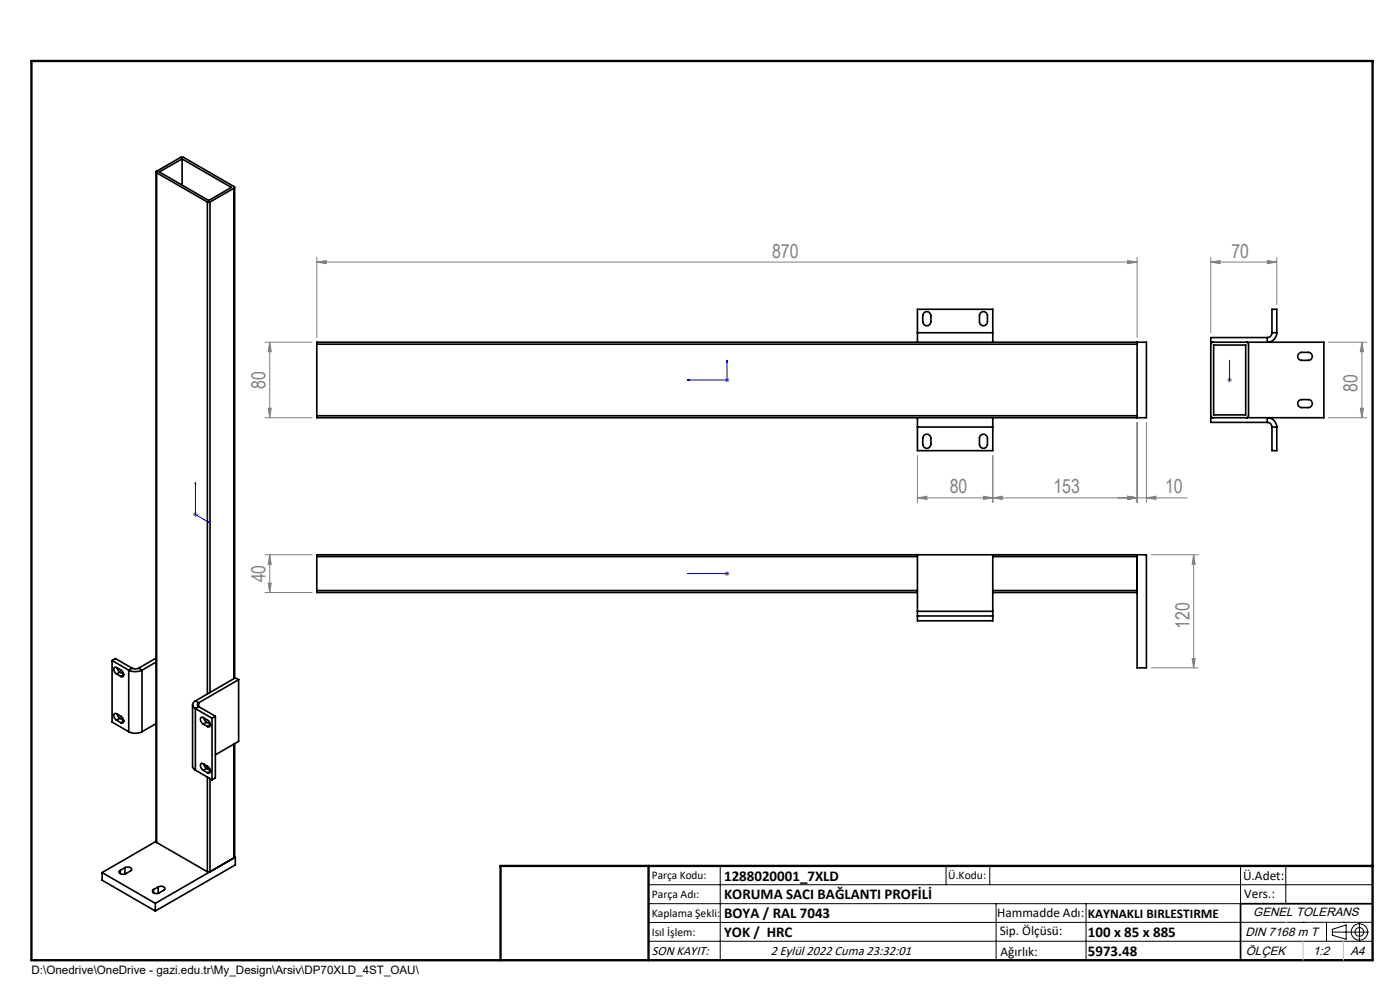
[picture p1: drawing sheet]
<svg xmlns="http://www.w3.org/2000/svg" width="297mm" height="210mm" viewBox="0 0 297 210" stroke-linecap="round" stroke-linejoin="round" font-family="sans-serif">
<g fill="none" stroke="#000" stroke-width=".21">
<path d="M137.6 187.7h153.6M137.6 191.7h153.6M137.6 199.7h153.6M152.8 183.7v20M200.7 183.7v4M210 183.7v4M211.3 191.7v12M230.4 191.7v12M263.2 183.7v20M272.8 183.7v8M276.4 195.6h.1M281.4 195.6v4.1"/>
<path d="M282.6 197.7h7.8M282.6 197.1l3-.9v3l-3-.8zM285 195.6h.1M288.4 195.8v3.8M291.2 195.6l-153.6 .1"/>
<circle cx="288.4" cy="197.7" r="1.74"/>
<circle cx="288.4" cy="197.7" r=".93"/>
</g>
<g fill="none" stroke="#00f" stroke-width=".21">
<path d="M154.2 76.4l.1 .4h-.2zM154.2 76.4v4.2h-8.4M260.8 76.4v.4v-.4M260.8 76.4v4.2M145.8 80.6l.4-.1v.2zM260.8 80.5v.2zM260.8 80.6h.1M41.5 102.3v6.8l2.9 1.8M41.5 102.3v.4l-.1-.1zM44.1 110.6l.3 .3-.3-.1zM145.8 121.7h.4h-.4M145.8 121.7h8.4"/>
<path d="M154.1 121.7h.2zM154.2 121.7h.1"/>
</g>
<g fill="none" stroke="#808080" stroke-width=".21">
<path d="M67.2 55.6l2-.3v.6zM67.2 55.6h174M67.2 54.6v17M239.2 55.3l2 .3-2 .3zM241.2 54.6v17M256.9 55.6l1.9-.3v.6zM256.9 54.6v16M256.9 55.6h14M268.9 55.3l2 .3-2 .3zM270.9 54.6v10M56.2 72.6h10M57.2 72.6l.3 2h-.6z"/>
<path d="M57.2 72.6v16M281.8 72.6h8.1M288.9 72.6l.3 2h-.6zM288.9 72.6v16M56.2 88.6h10M56.9 86.6h.6l-.3 2zM153.7 80.6h1M153.9 80.2l.7 .8M154.2 80.1v1M154.6 80.2l-.7 .8M194.6 96.6v10M210.6 96.6v10"/>
<path d="M241.2 89.6v17M243.2 89.6v17M260.4 80.6h.9M260.5 80.2l.7 .8M260.8 80.1v1M261.2 80.2l-.7 .8M281.8 88.6h8.1M288.6 86.6h.6l-.3 2zM41 109.1h.9M41.1 108.8l.7 .7M41.5 108.6v1.1M41.8 108.8l-.7 .7"/>
<path d="M56.2 117.7h10M57.2 117.7l.3 2h-.6zM57.2 117.7v8M194.6 105.6l2-.3v.6zM194.6 105.6h57.2M208.6 105.3l2 .3-2 .3zM210.6 105.6l2-.3v.6zM239.2 105.3l2 .3-2 .3zM243.2 105.6l2-.3v.6zM244.2 117.7h10M253.2 117.7l.3 2h-.6zM253.2 117.7v24"/>
<path d="M56.2 125.7h10M56.9 123.7h.6l-.3 2zM153.7 121.7h1M153.9 121.3l.7 .7M154.2 121.2v1M154.6 121.3l-.7 .7M252.9 139.7h.6l-.3 2zM244.2 141.7h10"/>
</g>
<path d="M106.2 203.7h185" fill="none" stroke="#000" stroke-width=".25"/>
<path d="M291.2 191.7h-28v12" fill="none" stroke="#000" stroke-width=".35"/>
<path d="M6.7 12.9h284.5v190.8h-284.5zM137.6 183.7v20M291.2 183.7h-185v20" fill="none" stroke="#000" stroke-width=".5"/>
<path d="M272.8 195.6h.1M276.4 199.7v4M285 199.7v4" fill="none" stroke="#c0c0c0" stroke-width=".21"/>
<g fill="#00f">
<path d="M44.1 110.6l.3 .3-.3-.1zM41.5 102.3v.4l-.1-.1zM154.2 76.4l.1 .4h-.2zM145.8 80.6l.4-.1v.2z"/>
<path d="M154.1 121.7h.2zM145.8 121.7h.4z"/>
<path d="M260.8 76.4v.4zM260.8 80.5v.2z"/>
</g>
<g fill="#808080">
<path d="M268.9 55.3l2 .3-2 .3zM256.9 55.6l1.9-.3v.6z"/>
<path d="M239.2 105.3l2 .3-2 .3zM243.2 105.6l2-.3v.6zM210.6 105.6l2-.3v.6zM239.2 105.3l2 .3-2 .3z"/>
<path d="M208.6 105.3l2 .3-2 .3zM194.6 105.6l2-.3v.6z"/>
<path d="M239.2 55.3l2 .3-2 .3zM67.2 55.6l2-.3v.6z"/>
<path d="M288.9 72.6l.3 2h-.6zM288.6 86.6h.6l-.3 2zM253.2 117.7l.3 2h-.6zM252.9 139.7h.6l-.3 2zM57.2 117.7l.3 2h-.6zM56.9 123.7h.6l-.3 2z"/>
<path d="M57.2 72.6l.3 2h-.6zM56.9 86.6h.6l-.3 2z"/>
</g>
<g fill="none" stroke="#000" stroke-width=".35">
<path d="M33.1 36.5l.1 142.2M33.2 36.6v-.3l5.1-2.9 .5-.1 10.9 6.3 .1 .2-.2 .1M33.2 36.6l10.8 6.3M33.2 36.6v142.1M33.8 36.5l4.8-2.8 10.5 6-4.8 2.8zM38.6 33.7v5.6M49.6 39.9l-5 3M49.6 39.9v104M49.8 39.7v104.2M44 42.9h.6M44 42.9v104.3M44.6 42.9v104"/>
<path d="M67.2 73v-.4h176v16h-176v-.4M67.2 73h174M67.2 73v15.2M194.6 70.6v2M194.6 70.6v-5h16v5M194.6 70.6h16M196.1 66.3a.85 .85 0 0 1 .9-.1 .85 .85 0 0 1 .5 .7v1.4a.86 .86 0 0 1-.9 .8 .86 .86 0 0 1-.8-.8v-1.4zM208.1 66.3a.85 .85 0 0 1 .9-.1 .85 .85 0 0 1 .5 .7v1.4a.85 .85 0 0 1-.9 .8 .85 .85 0 0 1-.8-.8v-1.6zM210.6 70.6v2M241.2 72.6v16M256.9 72.6h23.9v16h-23.9M257.2 72.6l-.3 .2v.2"/>
<path d="M257.5 73.2h6.8v14.8h-6.8zM264.4 72.6l.4 .2 .1 .2v15.2l-.1 .2-.4 .2M268.9 71.6h-12v18h12M269.8 70.6a.97 .97 0 0 1-.9 1M269.8 70.6h1.1M269.8 70.6v-5h1.1v5M270.9 70.6a1.99 1.99 0 0 1-2 2v-1M275.4 75.1l.5-.3 1.7-.1a.85 .85 0 0 1 .8 .9 .85 .85 0 0 1-.8 .8h-1.4a.85 .85 0 0 1-.8-.4 .85 .85 0 0 1 0-.9zM67.2 88.2h174M194.6 88.6v2M194.6 90.6v5h16v-5M194.6 90.6h16"/>
<path d="M196.1 92.3a.85 .85 0 0 1 .9-.1 .85 .85 0 0 1 .5 .7v1.4a.86 .86 0 0 1-.9 .8 .86 .86 0 0 1-.8-.8v-1.4zM207.9 92.5a.86 .86 0 0 1 1-.4 .86 .86 0 0 1 .6 .8v1.4a.85 .85 0 0 1-.9 .8 .85 .85 0 0 1-.8-.8zM210.6 88.6v2M256.9 88.2v.2l.3 .2M268.9 89.6a.96 .96 0 0 1 .9 1M268.9 89.6v-1a1.99 1.99 0 0 1 2 2M269.8 90.6h1.1M269.8 90.6v5h1.1v-5M275.4 85.1l.5-.3h1.7a.85 .85 0 0 1 .8 .8 .85 .85 0 0 1-.8 .9l-1.7-.1a.88 .88 0 0 1-.5-1.3zM67.2 118.1v7.2M67.2 118.1h127.4M194.6 117.7v12"/>
<path d="M210.6 117.7v12M210.6 118.1h30.6M241.2 117.7v24h2v-24h-176v.4M33.1 139.6l-3.7 2.1M67.2 125.3v.4h127.4M67.2 125.3h127.4M194.6 129.7v1M194.6 130.7v1h16v-1M194.6 130.7h16M194.6 129.7h16M210.6 129.7v1M210.6 125.7h30.6"/>
<path d="M210.6 125.3h30.6M23.8 140.1l3.5 2.1M23.8 140.1v13.1l3.5 2M23.8 140.1l.7-.4 3.5 2M24.7 143a.93 .93 0 0 1-.3-1.5l.3 .1a2.42 2.42 0 0 1 1.4 1.1v.8h-.5M24.7 152.8a.93 .93 0 0 1-.3-1.5l.3 .1a2.42 2.42 0 0 1 1.4 1.1v.8h-.5M24.7 143l.9 .5M24.7 152.8l.9 .5M24.8 141.7l.6 .9M24.8 151.5l.3 .5 .3 .4M25.4 142.6l-.7 .4M25.4 142.6l.8 .4"/>
<path d="M25.4 152.4l-.7 .4M25.4 152.4l.8 .5M26.2 143.1l-.6 .4M26.2 153l-.6 .3M27.3 142.2a3.3 3.3 0 0 0 2.8 0M27.3 155.2a3.3 3.3 0 0 0 2.8 0M27.3 142.2v13M28 141.7a1.5 1.5 0 0 0 1.4 0M28 141.7l-.7 .5M29.4 141.7l.7 .5M30.1 142.2v13M33.1 140.4l-3 1.8"/>
<path d="M33.1 153.5l-3 1.7M40.9 149.5v13.1l.1 .4 .5 .4M41.5 148.7a.85 .85 0 0 0-.6 .8 .85 .85 0 0 0 .6 .8M41.5 150.3l3.5 2.1M41.5 150.3v13.1M41.5 148.7l.7 .4M42.2 149.1a.43 .43 0 0 0-.3 .4 .43 .43 0 0 0 .3 .4M42.2 149.9l3.5 2M42.2 149.9l-.7 .4M42.2 149.1v.8M43.1 153.6a.93 .93 0 0 1-.3-1.5l.3 .1a2.42 2.42 0 0 1 1.4 1.1v.8h-.5M43.1 153.6l.9 .5"/>
<path d="M43.2 152.3l.6 .9M43.8 153.2l-.7 .4M43.8 153.2l.8 .5M44.6 153.8l-.6 .3M45 152.4v13M45.7 151.9v13.1l-.7 .4M45.7 151.9l-.7 .5M49.6 157.8v24.2M49.8 157.8v24.1l-.2 .1M50.6 144.2l-.7-.4-8.4 4.9M50.6 144.2l-8.4 4.9M50.6 144.2v13.1l-4.9 2.8"/>
<path d="M33.1 178.5l-11.4 6.6M33.2 178.7l10.8 6.2M41.5 163.4l3.5 2M43.1 163.4a.96 .96 0 0 1-.3-1.5l.3 .1a2.6 2.6 0 0 1 1.4 1.1v.8h-.5M43.1 163.4l.9 .5M43.2 162.1l.3 .6 .3 .3M43.8 163l-.7 .4M43.8 163l.8 .4M44 162.5v.6M44 164.8v20.1M44.6 163.2v.2M44.6 165.2v19.7"/>
<path d="M44.6 163.6l-.6 .3M21.7 185.1v1.6l11.2 6.5M21.7 185.1l11.2 6.5M25.5 184.6v.7M26.5 184a.97 .97 0 0 1 1.4 .5l-.2 .2a2.18 2.18 0 0 1-1.7 .7l-.5-.1a.35 .35 0 0 1-.3-.3 .35 .35 0 0 1 .3-.4M26.5 184l-1 .6M26.5 184v1.4M32.6 188.7v.7M32.9 191.6v1.6M33.5 188.1a.97 .97 0 0 1 1.5 .5l-.3 .2a2.16 2.16 0 0 1-1.6 .7l-.7-.2-.1-.3 .3-.3M33.5 188.1l-.9 .6M33.5 188.1v1.4"/>
<path d="M44 184.9h.6M49.6 182l-5 2.9M49.8 181.7l.1 .1M49.9 181.8v1.7l-17 9.7M49.9 181.8l-17 9.8"/>
</g>
<g font-size="4.1" fill="#808080">
<text x="163.8" y="54.7">870</text>
<text x="261.2" y="54.7">70</text>
<text x="56.3" y="82.5" transform="rotate(-90 56.3 82.5)">80</text>
<text x="288" y="83.1" transform="rotate(-90 288 83.1)">80</text>
<text x="201.5" y="104.7">80</text>
<text x="223.5" y="104.7">153</text>
<text x="247.2" y="104.7">10</text>
<text x="56.3" y="123.5" transform="rotate(-90 56.3 123.5)">40</text>
<text x="252.3" y="133.4" transform="rotate(-90 252.3 133.4)">120</text>
</g>
<g font-size="3.2">
<text x="153.6" y="190.8">KORUMA SACI BAĞLANTI PROFİLİ</text>
<text x="153.6" y="186.8">1288020001_7XLD</text>
<text x="153.6" y="194.8">BOYA / RAL 7043</text>
<text x="153.6" y="198.8">YOK / HRC</text>
<text x="230.8" y="198.7">100 x 85 x 885</text>
<text x="230.8" y="202.8">5973.48</text>
</g>
<g font-size="2.8">
<text x="263.7" y="186.7">Ü.Adet:</text>
<text x="263.9" y="190.5">Vers.:</text>
<text x="211.5" y="194.5">Hammadde Adı:</text>
<text x="230.8" y="194.7">KAYNAKLI BIRLESTIRME</text>
<text x="138.3" y="202.6">SON KAYIT:</text>
<text x="163.5" y="202.6">2 Eylül 2022 Cuma 23:32:01</text>
<text x="212.1" y="198.4">Sip. Ölçüsü:</text>
<text x="212.2" y="202.7">Ağırlık:</text>
</g>
<g font-size="2.6">
<text x="265.9" y="194.4">GENEL TOLERANS</text>
<text x="264.2" y="198.5">DIN 7168 m T</text>
<text x="264.3" y="202.6">ÖLÇEK</text>
<text x="278.5" y="202.6">1:2</text>
<text x="286.5" y="202.6">A4</text>
</g>
<g font-size="2.5">
<text x="138.3" y="186.4">Parça Kodu:</text>
<text x="138.3" y="190.5">Parça Adı:</text>
<text x="201.2" y="186.5">Ü.Kodu:</text>
<text x="138.3" y="194.5">Kaplama Şekli:</text>
<text x="138.3" y="198.6">Isıl İşlem:</text>
<text x="6.7" y="206.7">D:\Onedrive\OneDrive - gazi.edu.tr\My_Design\Arsiv\DP70XLD_4ST_OAU\</text>
</g>
</svg>
